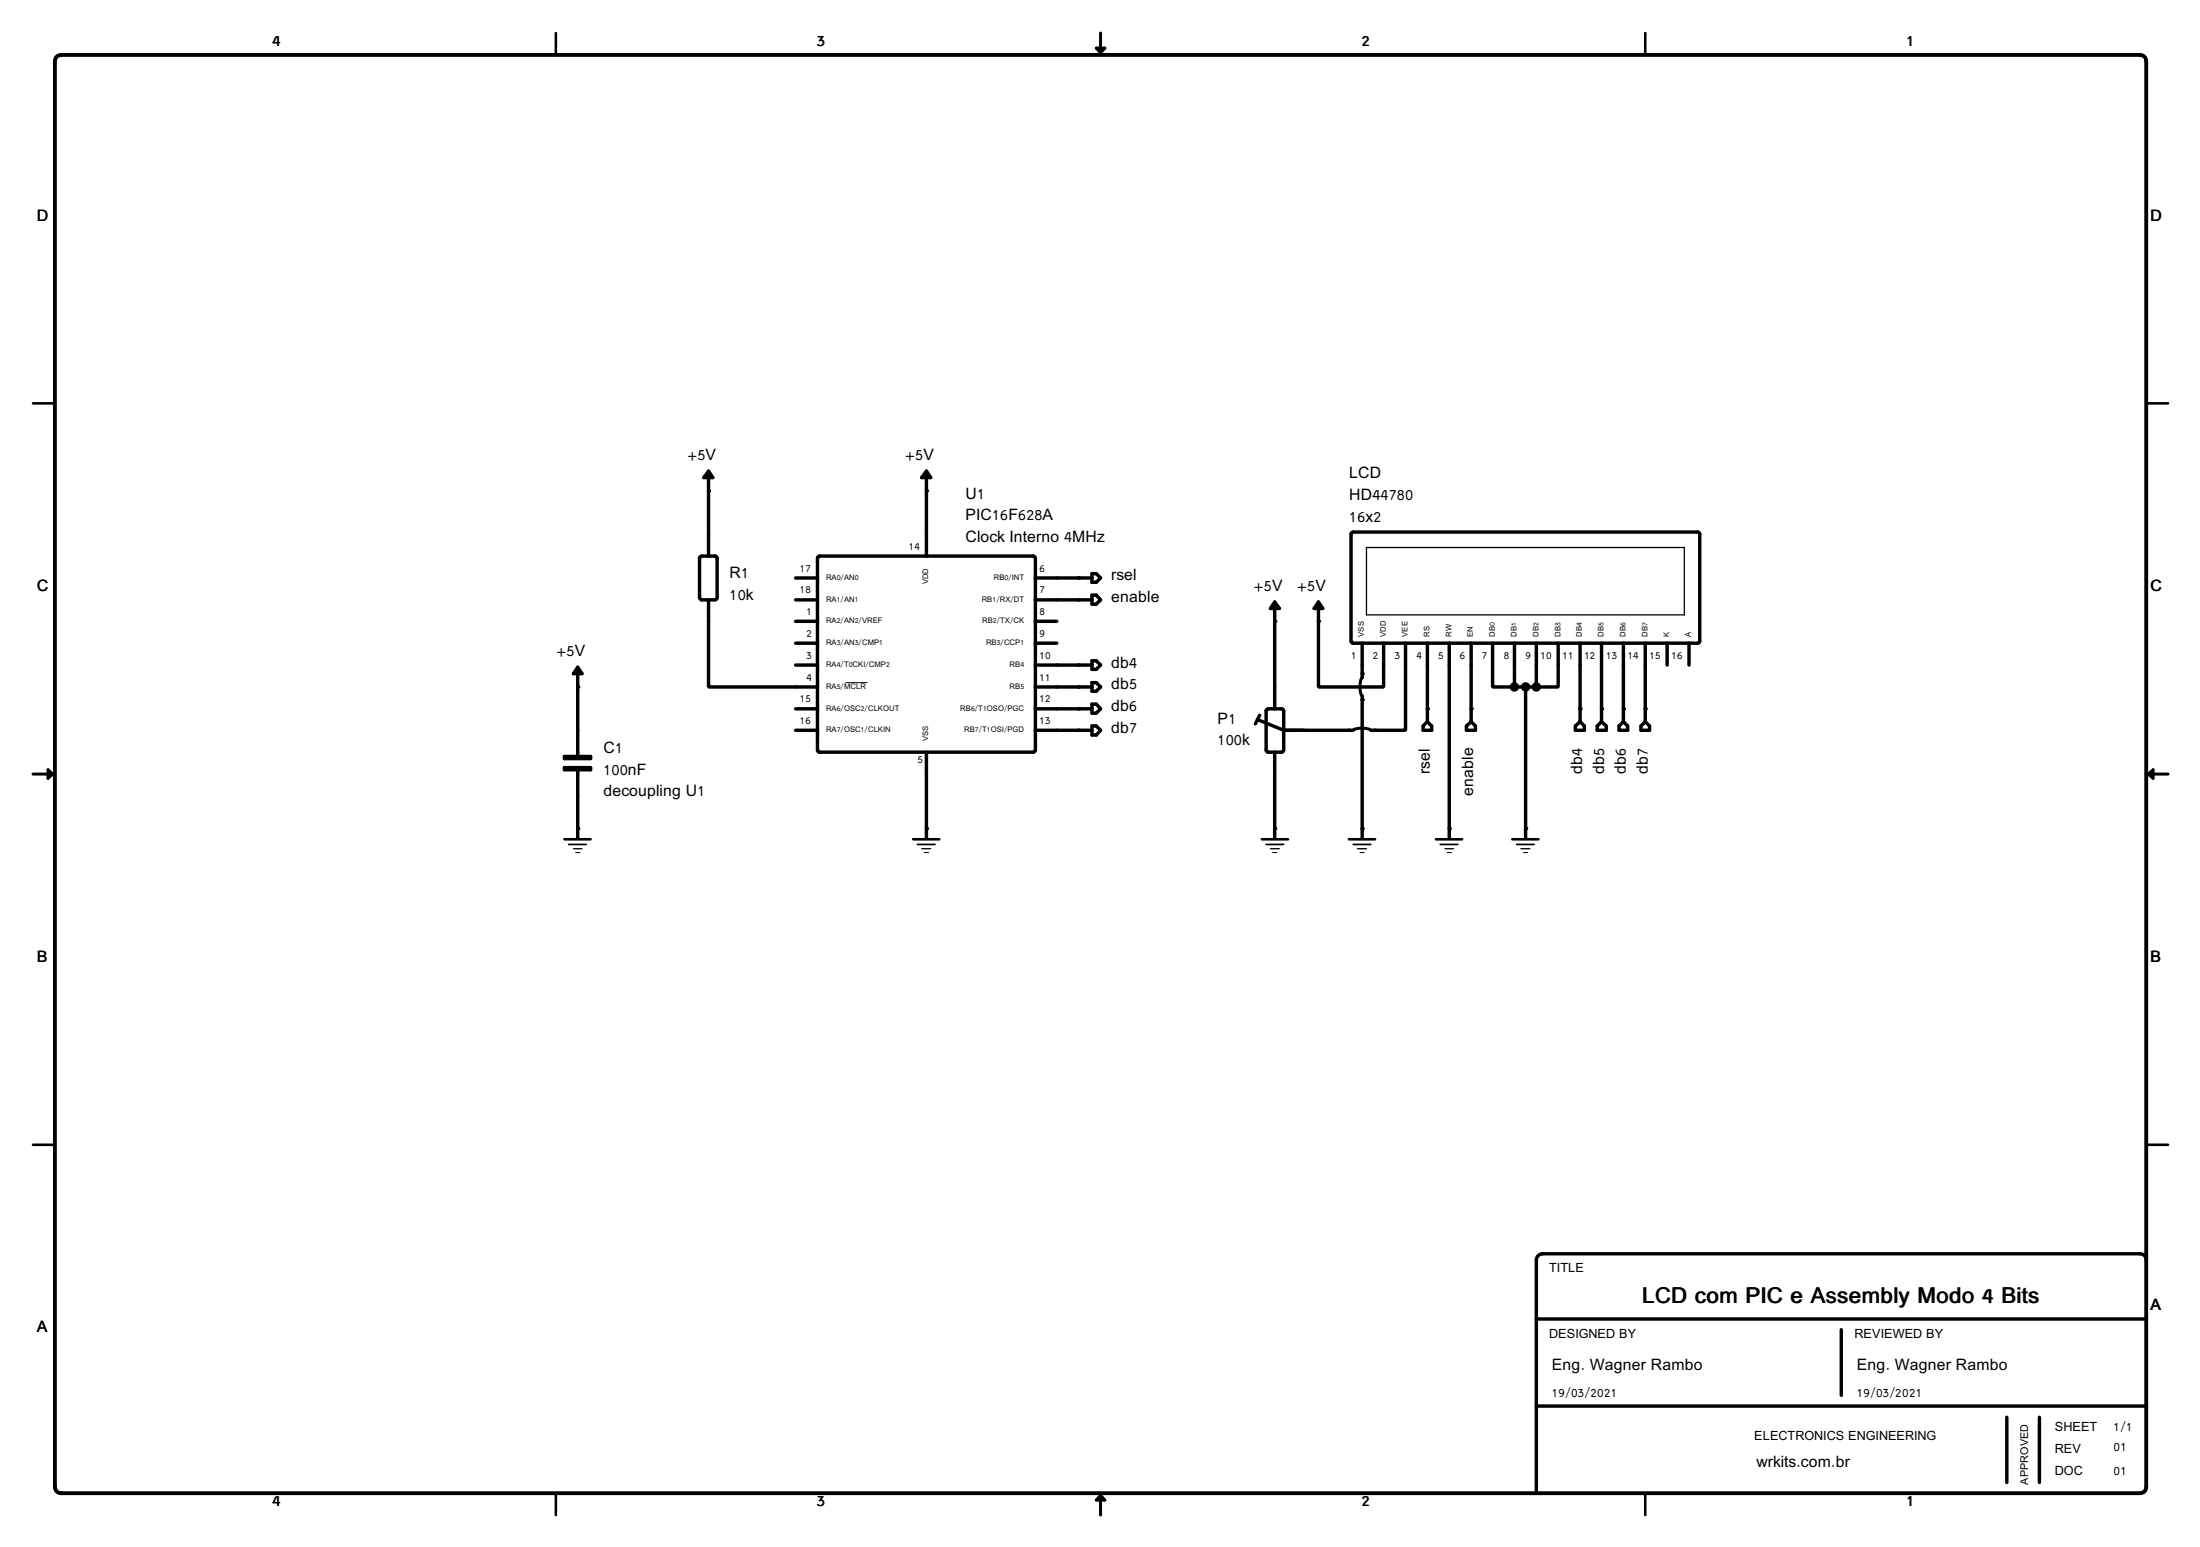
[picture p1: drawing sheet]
<svg xmlns="http://www.w3.org/2000/svg" width="256mm" height="180mm" viewBox="0 0 256 180" stroke-linecap="round" stroke-linejoin="round" font-family="sans-serif">
<path d="M6.6 6.6l.6-.2h242.3a.71 .71 0 0 1 .7 .8v166.1a.71 .71 0 0 1-.7 .7h-242.3a.71 .71 0 0 1-.8-.7v-166.1z" fill="none" stroke="#000" stroke-width=".45"/>
<g fill="none" stroke="#000" stroke-width=".4">
<path d="M82.6 55.2v9.6M82.6 54.9l.5 .8h-1zM108 55.2v9.6M108 54.9l.5 .8h-1zM67.4 78v10.2M67.4 77.8l.5 .7h-1zM81.6 64.9l.2-.1h1.6l.1 .1 .1 .2v4.6l-.1 .1-.1 .1h-1.6l-.2-.2v-4.6zM82.6 69.9v10.2h12.7M92.8 77.5h2.5M92.8 67.4h2.5M92.8 69.9h2.5M92.8 72.4h2.5"/>
<path d="M92.8 75h2.5M95.4 64.9l.2-.1h24.9l.1 .1 .1 .2v22.3l-.1 .2-.1 .1h-24.9l-.2-.1-.1-.2v-22.3zM120.7 77.5h6.6M120.7 67.4h6.6M120.7 69.9h6.6M120.7 72.4h2.5M120.7 75h2.5M127.3 77h.5l.5 .5-.5 .5h-.5zM127.3 66.9h.5l.5 .5-.5 .5h-.5zM127.3 69.4h.5l.5 .5-.5 .5h-.5zM127.3 79.6h.5l.5 .5-.5 .5h-.5zM148.6 70.4v12.2"/>
<path d="M148.6 70.2l.6 .7h-1.1zM153.7 70.4v9.7h7.6v-5.1M153.7 70.2l.5 .7h-1zM157.6 62.1l.2-.1h40.1l.2 .1 .1 .2v12.4l-.1 .2-.2 .1h-40.1l-.2-.1-.1-.2v-12.4zM158.8 75v4M163.9 75v10.1h-4M166.4 75v9.1M169 75v22.7M171.5 75v9.1M174 75v5.1h2.6M176.6 75v5.1M179.1 75v5.1"/>
<path d="M181.7 75v5.1h-2.6M184.2 75v9.1M186.7 75v9.1M189.3 75v9.1M191.8 75v9.1M194.4 75v2.5M196.9 75v2.5M65.8 89.5h3.1v.2h-3.1zM65.8 88.2h3.1v.2h-3.1zM67.4 89.7v8M92.8 85.1h2.5M92.8 82.6h2.5"/>
<path d="M108 87.7v10M120.7 80.1h6.6M120.7 85.1h6.6M120.7 82.6h6.6M127.3 82.1h.5l.5 .5-.5 .5h-.5zM127.3 84.6h.5l.5 .5-.5 .6h-.5zM146.6 83.9l3.1 1.2h8M146.9 83.4l-.5 1M147.7 82.7l.2-.1h1.5l.2 .1 .1 .2v4.5l-.1 .2-.2 .1h-1.5l-.2-.1-.1-.2v-4.5zM148.6 87.7v10M158.8 81.1v16.6M165.9 84.6l.5-.5 .5 .5v.5h-1z"/>
<path d="M171 84.6l.5-.5 .5 .5v.5h-1zM176.6 80.1h2.5M177.9 80.1v17.6M183.7 84.6l.5-.5 .5 .5v.5h-1zM186.2 84.6l.5-.5 .6 .5v.5h-1.1zM188.8 84.6l.5-.5 .5 .5v.5h-1zM191.3 84.6l.5-.5 .5 .5v.5h-1zM179.1 153.7h71.1M214.7 155v7.6M250.2 146.9a.71 .71 0 0 0-.7-.8h-69.6a.74 .74 0 0 0-.8 .8v27.1M179.1 163.9h71.1M234 165.2v7.6"/>
<path d="M237.8 165.2v7.6"/>
</g>
<g fill="none" stroke="#000" stroke-width=".3">
<path d="M64.8 3.9v2.5M191.8 3.9v2.5M3.9 47h2.5M250.2 47h2.6M65.8 97.8h3.1M106.5 97.8h3M147.1 97.8h3.1M157.3 97.8h3M167.4 97.8h3.1M176.3 97.8h3.1M3.9 133.4h2.5M250.2 133.4h2.6"/>
<path d="M64.8 174v2.6M191.8 174v2.6"/>
</g>
<path d="M127.8 5.6h1l-.5 .6zM128.3 3.9v2.5M158.8 79a2.23 2.23 0 0 0 0 2.1M3.9 90.2h2.5M5.6 89.7l.6 .5-.6 .5zM157.8 85.1a2.23 2.23 0 0 1 2 0M250.2 90.2h2.6M250.5 90.2l.5-.5v1zM128.3 174v2.6M128.3 174.3l.5 .5h-1z" fill="none" stroke="#000" stroke-width=".35"/>
<path d="M98.6 79.6h2.5M67.1 99.4h.5M107.8 99.4h.5M148.4 99.4h.5M158.6 99.4h.5M168.7 99.4h.5M177.6 99.4h.5" fill="none" stroke="#000" stroke-width=".12"/>
<path d="M66.3 98.4h2.1M107 98.4h2M147.6 98.4h2.1M157.8 98.4h2M167.9 98.4h2.1M176.8 98.4h2.1" fill="none" stroke="#000" stroke-width=".2"/>
<path d="M159.3 63.8h37.1v7.9h-37.1zM66.9 98.9h1M107.5 98.9h1M148.1 98.9h1.1M158.3 98.9h1M168.5 98.9h1M177.3 98.9h1.1" fill="none" stroke="#000" stroke-width=".15"/>
<g fill="#000">
<circle cx="82.6" cy="57.2" r=".2"/>
<circle cx="108" cy="57.2" r=".2"/>
<circle cx="125.8" cy="77.5" r=".2"/>
<circle cx="125.8" cy="67.4" r=".2"/>
<circle cx="125.8" cy="69.9" r=".2"/>
<circle cx="148.6" cy="72.4" r=".2"/>
<circle cx="153.7" cy="72.4" r=".2"/>
<circle cx="158.8" cy="78.5" r=".2"/>
<circle cx="67.4" cy="80.1" r=".2"/>
<circle cx="67.4" cy="96.6" r=".2"/>
<circle cx="108" cy="96.6" r=".2"/>
<circle cx="125.8" cy="82.6" r=".2"/>
<circle cx="125.8" cy="85.1" r=".2"/>
<circle cx="125.8" cy="80.1" r=".2"/>
<circle cx="148.6" cy="96.6" r=".2"/>
<circle cx="157.3" cy="85.1" r=".2"/>
<circle cx="158.8" cy="81.6" r=".2"/>
<circle cx="158.8" cy="96.6" r=".2"/>
<circle cx="160.3" cy="85.1" r=".2"/>
<circle cx="166.4" cy="82.6" r=".2"/>
<circle cx="169" cy="96.6" r=".2"/>
<circle cx="171.5" cy="82.6" r=".2"/>
<circle cx="177.9" cy="96.6" r=".2"/>
<circle cx="184.2" cy="82.6" r=".2"/>
<circle cx="186.7" cy="82.6" r=".2"/>
<circle cx="189.3" cy="82.6" r=".2"/>
<circle cx="191.8" cy="82.6" r=".2"/>
</g>
<g fill="#000" stroke="#000" stroke-width=".4">
<circle cx="176.5" cy="80.1" r=".35"/>
<circle cx="177.8" cy="80.1" r=".35"/>
<circle cx="179.1" cy="80.1" r=".35"/>
</g>
<text font-size="2.9" x="191.4" y="151.8">LCD com PIC e Assembly Modo 4 Bits</text>
<g font-size="2.1">
<text x="31.8" y="5.4">4</text>
<text x="95.3" y="5.4">3</text>
<text x="158.8" y="5.4">2</text>
<text x="222.3" y="5.4">1</text>
<text x="4.4" y="25.7">D</text>
<text x="250.8" y="25.7">D</text>
<text x="80.1" y="53.6">+5V</text>
<text x="105.5" y="53.6">+5V</text>
<text x="112.6" y="58.1">U1</text>
<text x="157.3" y="55.7">LCD</text>
<text x="157.3" y="58.2">HD44780</text>
<text x="112.6" y="60.7">PIC16F628A</text>
<text x="112.6" y="63.1">Clock Interno 4MHz</text>
<text x="157.3" y="60.8">16x2</text>
<text x="4.4" y="68.9">C</text>
<text x="85.1" y="67.4">R1</text>
<text x="85.1" y="70">10k</text>
<text x="129.6" y="67.6">rsel</text>
<text x="129.6" y="70.2">enable</text>
<text x="146.1" y="68.9">+5V</text>
<text x="151.2" y="68.9">+5V</text>
<text x="250.8" y="68.9">C</text>
<text x="64.8" y="76.5">+5V</text>
<text x="129.6" y="77.8">db4</text>
<text x="129.6" y="80.3">db5</text>
<text x="129.6" y="82.9">db6</text>
<text x="70.4" y="87.8">C1</text>
<text x="129.6" y="85.4">db7</text>
<text x="142" y="84.3">P1</text>
<text x="142" y="86.9">100k</text>
<text x="70.4" y="90.3">100nF</text>
<text x="70.4" y="92.8">decoupling U1</text>
<text x="166.7" y="90.2" transform="rotate(-90 166.7 90.2)">rsel</text>
<text x="171.8" y="92.8" transform="rotate(-90 171.8 92.8)">enable</text>
<text x="184.5" y="90.2" transform="rotate(-90 184.5 90.2)">db4</text>
<text x="187" y="90.2" transform="rotate(-90 187 90.2)">db5</text>
<text x="189.6" y="90.2" transform="rotate(-90 189.6 90.2)">db6</text>
<text x="192.1" y="90.2" transform="rotate(-90 192.1 90.2)">db7</text>
<text x="4.4" y="112.1">B</text>
<text x="250.8" y="112.1">B</text>
<text x="4.4" y="155.3">A</text>
<text x="250.8" y="152.7">A</text>
<text x="180.9" y="159.6">Eng. Wagner Rambo</text>
<text x="216.5" y="159.6">Eng. Wagner Rambo</text>
<text x="204.8" y="171">wrkits.com.br</text>
<text x="31.8" y="175.6">4</text>
<text x="95.3" y="175.6">3</text>
<text x="158.8" y="175.6">2</text>
<text x="222.3" y="175.6">1</text>
</g>
<g font-size="1.7">
<text x="180.6" y="148.3">TITLE</text>
<text x="180.6" y="155.9">DESIGNED BY</text>
<text x="216.2" y="155.9">REVIEWED BY</text>
<text x="180.9" y="162.8">19/03/2021</text>
<text x="204.5" y="167.9">ELECTRONICS ENGINEERING</text>
<text x="216.5" y="162.8">19/03/2021</text>
<text x="239.6" y="166.8">SHEET</text>
<text x="246.4" y="166.8">1/1</text>
<text x="239.6" y="169.4">REV</text>
<text x="239.6" y="171.9">DOC</text>
<text x="246.4" y="171.9">01</text>
<text x="246.4" y="169.1">01</text>
</g>
<g font-size="1.4">
<text x="106" y="64.1">14</text>
<text x="93.3" y="66.6">17</text>
<text x="93.3" y="69.1">18</text>
<text x="94" y="71.7">1</text>
<text x="121.2" y="66.6">6</text>
<text x="121.2" y="69.1">7</text>
<text x="121.2" y="71.7">8</text>
<text x="94" y="74.3">2</text>
<text x="94" y="76.8">3</text>
<text x="121.2" y="74.3">9</text>
<text x="121.2" y="76.8">10</text>
<text x="157.5" y="76.8">1</text>
<text x="160.1" y="76.8">2</text>
<text x="162.6" y="76.8">3</text>
<text x="165.2" y="76.8">4</text>
<text x="167.7" y="76.8">5</text>
<text x="170.2" y="76.8">6</text>
<text x="172.8" y="76.8">7</text>
<text x="175.3" y="76.8">8</text>
<text x="177.9" y="76.8">9</text>
<text x="179.6" y="76.8">10</text>
<text x="182.2" y="76.8">11</text>
<text x="184.7" y="76.8">12</text>
<text x="187.3" y="76.8">13</text>
<text x="189.8" y="76.8">14</text>
<text x="192.3" y="76.8">15</text>
<text x="194.9" y="76.8">16</text>
<text x="93.3" y="81.8">15</text>
<text x="94" y="79.3">4</text>
<text x="121.2" y="79.3">11</text>
<text x="121.2" y="81.8">12</text>
<text x="93.3" y="84.4">16</text>
<text x="107" y="88.9">5</text>
<text x="121.2" y="84.4">13</text>
<text x="236.5" y="173" transform="rotate(-90 236.5 173)">APPROVED</text>
</g>
<g font-size="1">
<text x="96.3" y="67.6">RA0/AN0</text>
<text x="96.3" y="70.1">RA1/AN1</text>
<text x="108.2" y="68.1" transform="rotate(-90 108.2 68.1)">VDD</text>
<text x="114.5" y="70.1">RB1/RX/DT</text>
<text x="115.9" y="67.6">RB0/INT</text>
<text x="96.3" y="72.7">RA2/AN2/VREF</text>
<text x="96.3" y="75.2">RA3/AN3/CMP1</text>
<text x="96.3" y="77.8">RA4/T0CKI/CMP2</text>
<text x="114.5" y="72.7">RB2/TX/CK</text>
<text x="115" y="75.2">RB3/CCP1</text>
<text x="117.7" y="77.8">RB4</text>
<text x="159" y="74.2" transform="rotate(-90 159 74.2)">VSS</text>
<text x="161.6" y="74.2" transform="rotate(-90 161.6 74.2)">VDD</text>
<text x="164.1" y="74.2" transform="rotate(-90 164.1 74.2)">VEE</text>
<text x="166.7" y="74.2" transform="rotate(-90 166.7 74.2)">RS</text>
<text x="169.2" y="74.2" transform="rotate(-90 169.2 74.2)">RW</text>
<text x="171.7" y="74.2" transform="rotate(-90 171.7 74.2)">EN</text>
<text x="174.3" y="74.2" transform="rotate(-90 174.3 74.2)">DB0</text>
<text x="176.8" y="74.2" transform="rotate(-90 176.8 74.2)">DB1</text>
<text x="179.4" y="74.2" transform="rotate(-90 179.4 74.2)">DB2</text>
<text x="181.9" y="74.2" transform="rotate(-90 181.9 74.2)">DB3</text>
<text x="184.4" y="74.2" transform="rotate(-90 184.4 74.2)">DB4</text>
<text x="187" y="74.2" transform="rotate(-90 187 74.2)">DB5</text>
<text x="189.5" y="74.2" transform="rotate(-90 189.5 74.2)">DB6</text>
<text x="192.1" y="74.2" transform="rotate(-90 192.1 74.2)">DB7</text>
<text x="194.6" y="74.2" transform="rotate(-90 194.6 74.2)">K</text>
<text x="197.1" y="74.2" transform="rotate(-90 197.1 74.2)">A</text>
<text x="96.3" y="80.3">RA5/MCLR</text>
<text x="96.3" y="82.8">RA6/OSC2/CLKOUT</text>
<text x="112" y="82.8">RB6/T1OSO/PGC</text>
<text x="117.7" y="80.3">RB5</text>
<text x="96.3" y="85.4">RA7/OSC1/CLKIN</text>
<text x="108.2" y="86.4" transform="rotate(-90 108.2 86.4)">VSS</text>
<text x="112.4" y="85.4">RB7/T1OSI/PGD</text>
</g>
</svg>
